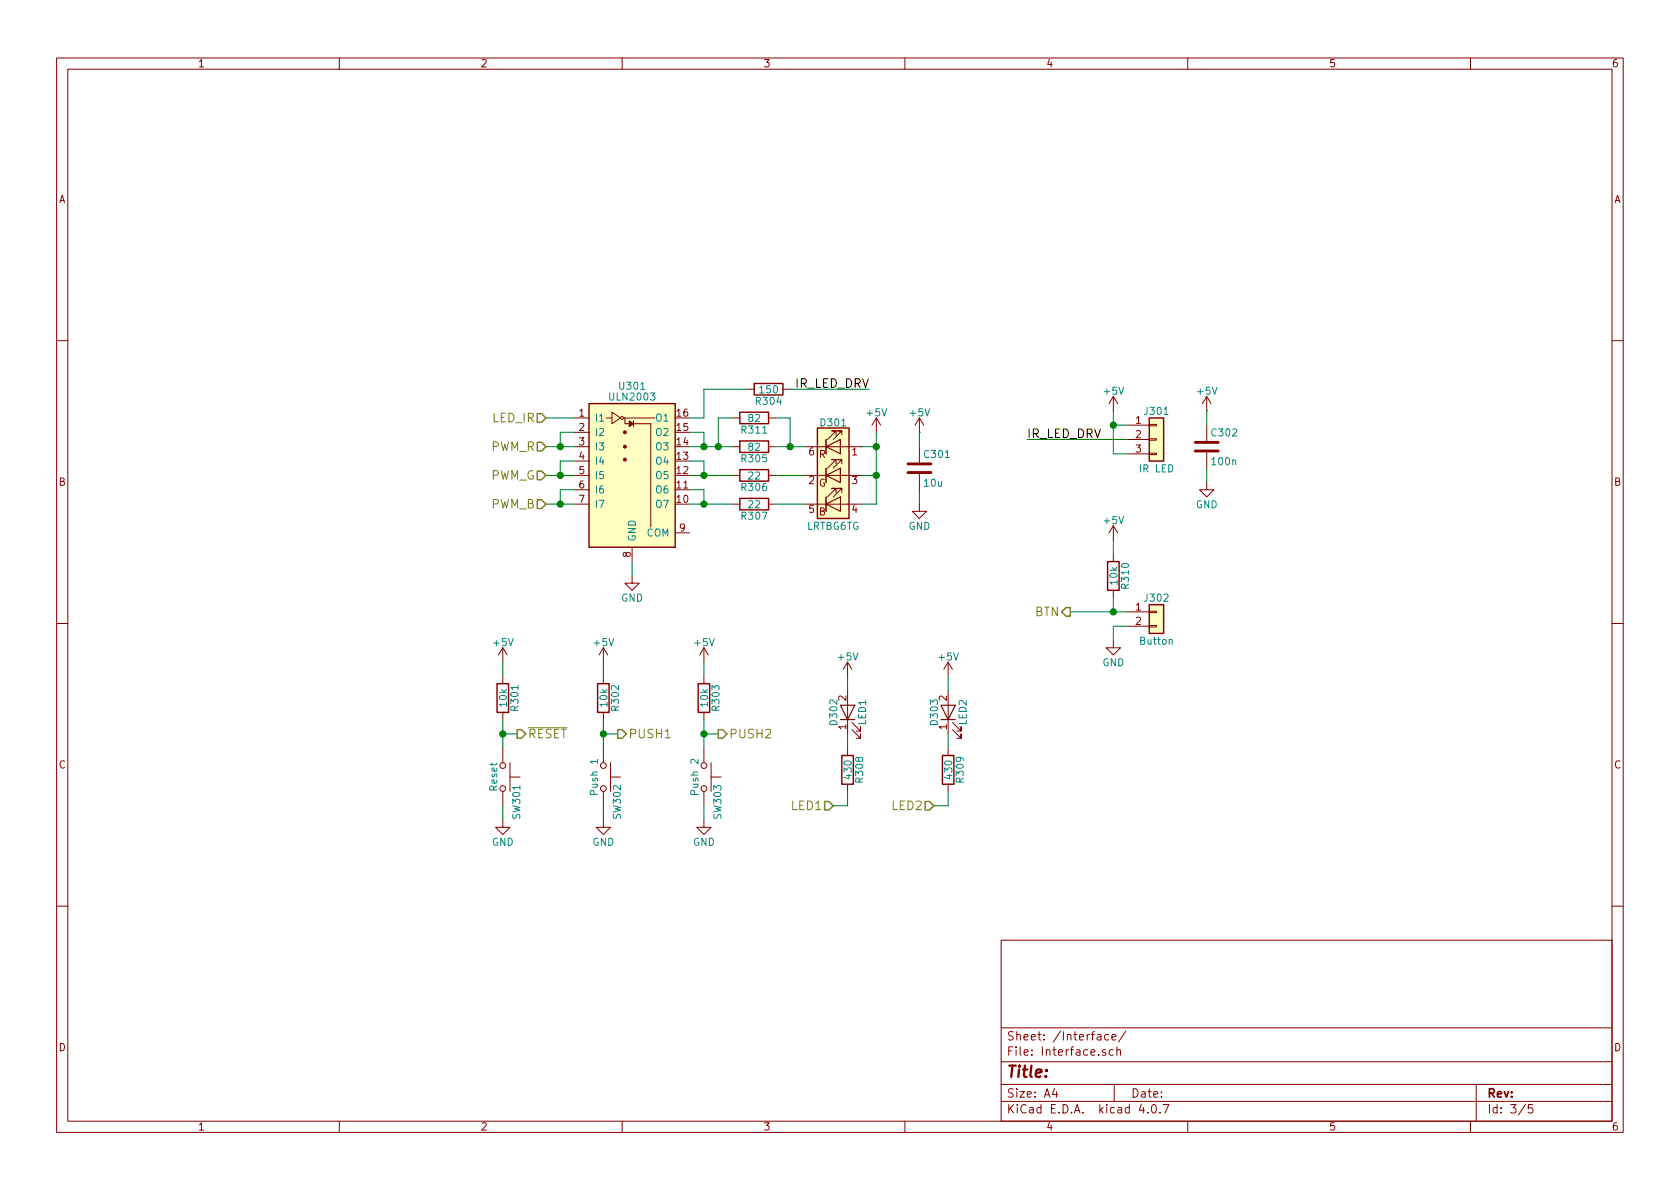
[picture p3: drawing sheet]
EESchema Schematic File Version 2
LIBS:power
LIBS:device
LIBS:transistors
LIBS:conn
LIBS:linear
LIBS:regul
LIBS:74xx
LIBS:cmos4000
LIBS:adc-dac
LIBS:memory
LIBS:xilinx
LIBS:microcontrollers
LIBS:dsp
LIBS:microchip
LIBS:analog_switches
LIBS:motorola
LIBS:texas
LIBS:intel
LIBS:audio
LIBS:interface
LIBS:digital-audio
LIBS:philips
LIBS:display
LIBS:cypress
LIBS:siliconi
LIBS:opto
LIBS:atmel
LIBS:contrib
LIBS:valves
LIBS:ledbox-newsymbols
LIBS:switches
LIBS:ledbox-cache
EELAYER 25 0
EELAYER END
$Descr A4 11693 8268
encoding utf-8
Sheet 3 5
Title ""
Date ""
Rev ""
Comp ""
Comment1 ""
Comment2 ""
Comment3 ""
Comment4 ""
$EndDescr
$Comp
L ULN2003 U301
U 1 1
P 4400 3200
F 0 "U301" H 4400 3725 50  0000 C CNN
F 1 "ULN2003" H 4400 3650 50  0000 C CNN
F 2 "Housings_SOIC:SOIC-16_3.9x9.9mm_Pitch1.27mm" H 4450 2550 50  0001 L CNN
F 3 "http://www.ti.com/lit/ds/symlink/ulq2004a.pdf" H 4500 3100 50  0001 C CNN
	1    4400 3200
	1    0    0    -1  
$EndComp
$Comp
L GND #PWR018
U 1 1
P 4400 4000
F 0 "#PWR018" H 4400 3750 50  0001 C CNN
F 1 "GND" H 4400 3850 50  0000 C CNN
F 2 "" H 4400 4000 50  0001 C CNN
F 3 "" H 4400 4000 50  0001 C CNN
	1    4400 4000
	1    0    0    -1  
$EndComp
$Comp
L R R304
U 1 1
P 5350 2700
F 0 "R304" V 5430 2700 50  0000 C CNN
F 1 "150" V 5350 2700 50  0000 C CNN
F 2 "Resistors_SMD:R_0805" V 5280 2700 50  0001 C CNN
F 3 "" H 5350 2700 50  0001 C CNN
	1    5350 2700
	0    1    1    0   
$EndComp
$Comp
L R R305
U 1 1
P 5250 3100
F 0 "R305" V 5330 3100 50  0000 C CNN
F 1 "82" V 5250 3100 50  0000 C CNN
F 2 "Resistors_SMD:R_0805" V 5180 3100 50  0001 C CNN
F 3 "" H 5250 3100 50  0001 C CNN
	1    5250 3100
	0    1    1    0   
$EndComp
$Comp
L R R306
U 1 1
P 5250 3300
F 0 "R306" V 5330 3300 50  0000 C CNN
F 1 "22" V 5250 3300 50  0000 C CNN
F 2 "Resistors_SMD:R_0805" V 5180 3300 50  0001 C CNN
F 3 "" H 5250 3300 50  0001 C CNN
	1    5250 3300
	0    1    1    0   
$EndComp
$Comp
L R R307
U 1 1
P 5250 3500
F 0 "R307" V 5330 3500 50  0000 C CNN
F 1 "22" V 5250 3500 50  0000 C CNN
F 2 "Resistors_SMD:R_0805" V 5180 3500 50  0001 C CNN
F 3 "" H 5250 3500 50  0001 C CNN
	1    5250 3500
	0    1    1    0   
$EndComp
$Comp
L +5V #PWR019
U 1 1
P 6100 3000
F 0 "#PWR019" H 6100 2850 50  0001 C CNN
F 1 "+5V" H 6100 3140 50  0000 C CNN
F 2 "" H 6100 3000 50  0001 C CNN
F 3 "" H 6100 3000 50  0001 C CNN
	1    6100 3000
	1    0    0    -1  
$EndComp
$Comp
L R R310
U 1 1
P 7750 4000
F 0 "R310" V 7830 4000 50  0000 C CNN
F 1 "10k" V 7750 4000 50  0000 C CNN
F 2 "Resistors_SMD:R_0805" V 7680 4000 50  0001 C CNN
F 3 "" H 7750 4000 50  0001 C CNN
	1    7750 4000
	1    0    0    -1  
$EndComp
$Comp
L LRTBG6TG D301
U 1 1
P 5800 3300
F 0 "D301" H 5800 3670 50  0000 C CNN
F 1 "LRTBG6TG" H 5800 2950 50  0000 C CNN
F 2 "ledbox-newfootprints:LED-6-BIG" H 5800 2750 50  0001 C CNN
F 3 "http://www.osram-os.com/Graphics/XPic4/00067263_0.pdf" H 5800 2850 50  0001 C CNN
	1    5800 3300
	1    0    0    -1  
$EndComp
Text Label 6050 2700 2    60   ~ 0
IR_LED_DRV
Text Label 7150 3050 0    60   ~ 0
IR_LED_DRV
$Comp
L +5V #PWR020
U 1 1
P 7750 3750
F 0 "#PWR020" H 7750 3600 50  0001 C CNN
F 1 "+5V" H 7750 3890 50  0000 C CNN
F 2 "" H 7750 3750 50  0001 C CNN
F 3 "" H 7750 3750 50  0001 C CNN
	1    7750 3750
	1    0    0    -1  
$EndComp
$Comp
L GND #PWR021
U 1 1
P 7750 4450
F 0 "#PWR021" H 7750 4200 50  0001 C CNN
F 1 "GND" H 7750 4300 50  0000 C CNN
F 2 "" H 7750 4450 50  0001 C CNN
F 3 "" H 7750 4450 50  0001 C CNN
	1    7750 4450
	1    0    0    -1  
$EndComp
$Comp
L Conn_01x02 J302
U 1 1
P 8050 4250
F 0 "J302" H 8050 4350 50  0000 C CNN
F 1 "Button" H 8050 4050 50  0000 C CNN
F 2 "Pin_Headers:Pin_Header_Straight_1x02" H 8050 4250 50  0001 C CNN
F 3 "" H 8050 4250 50  0001 C CNN
	1    8050 4250
	1    0    0    -1  
$EndComp
$Comp
L Conn_01x03 J301
U 1 1
P 8050 3050
F 0 "J301" H 8050 3250 50  0000 C CNN
F 1 "IR LED" H 8050 2850 50  0000 C CNN
F 2 "Pin_Headers:Pin_Header_Straight_1x03" H 8050 3050 50  0001 C CNN
F 3 "" H 8050 3050 50  0001 C CNN
	1    8050 3050
	1    0    0    -1  
$EndComp
$Comp
L +5V #PWR022
U 1 1
P 7750 2850
F 0 "#PWR022" H 7750 2700 50  0001 C CNN
F 1 "+5V" H 7750 2990 50  0000 C CNN
F 2 "" H 7750 2850 50  0001 C CNN
F 3 "" H 7750 2850 50  0001 C CNN
	1    7750 2850
	1    0    0    -1  
$EndComp
Wire Wire Line
	7450 4250 7850 4250
Wire Wire Line
	6050 2700 5500 2700
Wire Wire Line
	6100 3100 6000 3100
Wire Wire Line
	5400 3500 5600 3500
Wire Wire Line
	5400 3300 5600 3300
Wire Wire Line
	5400 3100 5600 3100
Wire Wire Line
	4900 2700 5200 2700
Wire Wire Line
	3900 3200 4000 3200
Wire Wire Line
	3900 3000 4000 3000
Wire Wire Line
	4400 4000 4400 3900
Wire Wire Line
	4800 3000 4900 3000
Wire Wire Line
	4800 2900 4900 2900
Wire Wire Line
	4900 2900 4900 2700
Wire Wire Line
	7150 3050 7850 3050
Wire Wire Line
	7750 4450 7750 4350
Wire Wire Line
	7750 3150 7850 3150
Wire Wire Line
	7750 2850 7750 3150
Wire Wire Line
	7850 2950 7750 2950
Connection ~ 7750 2950
Wire Wire Line
	4000 2900 3800 2900
Wire Wire Line
	3900 3400 4000 3400
Wire Wire Line
	3800 3500 4000 3500
Wire Wire Line
	3900 3400 3900 3500
Wire Wire Line
	3800 3300 4000 3300
Wire Wire Line
	3900 3200 3900 3300
Wire Wire Line
	3900 3000 3900 3100
Wire Wire Line
	3800 3100 4000 3100
Wire Wire Line
	4800 3100 5100 3100
Wire Wire Line
	4900 3000 4900 3100
Wire Wire Line
	4800 3300 5100 3300
Wire Wire Line
	4900 3300 4900 3200
Wire Wire Line
	4900 3200 4800 3200
Wire Wire Line
	4800 3500 5100 3500
Wire Wire Line
	4900 3500 4900 3400
Wire Wire Line
	4900 3400 4800 3400
Connection ~ 4900 3100
Connection ~ 4900 3300
Connection ~ 4900 3500
Wire Wire Line
	6100 3000 6100 3500
Wire Wire Line
	6100 3300 6000 3300
Connection ~ 6100 3100
Wire Wire Line
	6100 3500 6000 3500
Connection ~ 6100 3300
$Comp
L +5V #PWR023
U 1 1
P 3500 4600
F 0 "#PWR023" H 3500 4450 50  0001 C CNN
F 1 "+5V" H 3500 4740 50  0000 C CNN
F 2 "" H 3500 4600 50  0001 C CNN
F 3 "" H 3500 4600 50  0001 C CNN
	1    3500 4600
	1    0    0    -1  
$EndComp
$Comp
L R R301
U 1 1
P 3500 4850
F 0 "R301" V 3580 4850 50  0000 C CNN
F 1 "10k" V 3500 4850 50  0000 C CNN
F 2 "Resistors_SMD:R_0805" V 3430 4850 50  0001 C CNN
F 3 "" H 3500 4850 50  0001 C CNN
	1    3500 4850
	1    0    0    -1  
$EndComp
Wire Wire Line
	3500 5100 3600 5100
Wire Wire Line
	3500 5000 3500 5200
Wire Wire Line
	3500 4600 3500 4700
$Comp
L SW_Push SW301
U 1 1
P 3500 5400
F 0 "SW301" H 3550 5500 50  0000 L CNN
F 1 "Reset" H 3500 5340 50  0000 C CNN
F 2 "Buttons_Switches_THT:SW_PUSH_6mm_h5mm" H 3500 5600 50  0001 C CNN
F 3 "" H 3500 5600 50  0001 C CNN
	1    3500 5400
	0    1    1    0   
$EndComp
$Comp
L GND #PWR024
U 1 1
P 3500 5700
F 0 "#PWR024" H 3500 5450 50  0001 C CNN
F 1 "GND" H 3500 5550 50  0000 C CNN
F 2 "" H 3500 5700 50  0001 C CNN
F 3 "" H 3500 5700 50  0001 C CNN
	1    3500 5700
	1    0    0    -1  
$EndComp
Wire Wire Line
	3500 5700 3500 5600
Connection ~ 3500 5100
$Comp
L +5V #PWR025
U 1 1
P 4200 4600
F 0 "#PWR025" H 4200 4450 50  0001 C CNN
F 1 "+5V" H 4200 4740 50  0000 C CNN
F 2 "" H 4200 4600 50  0001 C CNN
F 3 "" H 4200 4600 50  0001 C CNN
	1    4200 4600
	1    0    0    -1  
$EndComp
$Comp
L R R302
U 1 1
P 4200 4850
F 0 "R302" V 4280 4850 50  0000 C CNN
F 1 "10k" V 4200 4850 50  0000 C CNN
F 2 "Resistors_SMD:R_0805" V 4130 4850 50  0001 C CNN
F 3 "" H 4200 4850 50  0001 C CNN
	1    4200 4850
	1    0    0    -1  
$EndComp
Wire Wire Line
	4200 5100 4300 5100
Wire Wire Line
	4200 5000 4200 5200
Wire Wire Line
	4200 4600 4200 4700
$Comp
L SW_Push SW302
U 1 1
P 4200 5400
F 0 "SW302" H 4250 5500 50  0000 L CNN
F 1 "Push 1" H 4200 5340 50  0000 C CNN
F 2 "Buttons_Switches_THT:SW_PUSH_6mm_h5mm" H 4200 5600 50  0001 C CNN
F 3 "" H 4200 5600 50  0001 C CNN
	1    4200 5400
	0    1    1    0   
$EndComp
$Comp
L GND #PWR026
U 1 1
P 4200 5700
F 0 "#PWR026" H 4200 5450 50  0001 C CNN
F 1 "GND" H 4200 5550 50  0000 C CNN
F 2 "" H 4200 5700 50  0001 C CNN
F 3 "" H 4200 5700 50  0001 C CNN
	1    4200 5700
	1    0    0    -1  
$EndComp
Wire Wire Line
	4200 5700 4200 5600
Connection ~ 4200 5100
$Comp
L +5V #PWR027
U 1 1
P 4900 4600
F 0 "#PWR027" H 4900 4450 50  0001 C CNN
F 1 "+5V" H 4900 4740 50  0000 C CNN
F 2 "" H 4900 4600 50  0001 C CNN
F 3 "" H 4900 4600 50  0001 C CNN
	1    4900 4600
	1    0    0    -1  
$EndComp
$Comp
L R R303
U 1 1
P 4900 4850
F 0 "R303" V 4980 4850 50  0000 C CNN
F 1 "10k" V 4900 4850 50  0000 C CNN
F 2 "Resistors_SMD:R_0805" V 4830 4850 50  0001 C CNN
F 3 "" H 4900 4850 50  0001 C CNN
	1    4900 4850
	1    0    0    -1  
$EndComp
Wire Wire Line
	4900 5100 5000 5100
Wire Wire Line
	4900 5000 4900 5200
Wire Wire Line
	4900 4600 4900 4700
$Comp
L SW_Push SW303
U 1 1
P 4900 5400
F 0 "SW303" H 4950 5500 50  0000 L CNN
F 1 "Push 2" H 4900 5340 50  0000 C CNN
F 2 "Buttons_Switches_THT:SW_PUSH_6mm_h5mm" H 4900 5600 50  0001 C CNN
F 3 "" H 4900 5600 50  0001 C CNN
	1    4900 5400
	0    1    1    0   
$EndComp
$Comp
L GND #PWR028
U 1 1
P 4900 5700
F 0 "#PWR028" H 4900 5450 50  0001 C CNN
F 1 "GND" H 4900 5550 50  0000 C CNN
F 2 "" H 4900 5700 50  0001 C CNN
F 3 "" H 4900 5700 50  0001 C CNN
	1    4900 5700
	1    0    0    -1  
$EndComp
Wire Wire Line
	4900 5700 4900 5600
Connection ~ 4900 5100
$Comp
L +5V #PWR029
U 1 1
P 6400 3000
F 0 "#PWR029" H 6400 2850 50  0001 C CNN
F 1 "+5V" H 6400 3140 50  0000 C CNN
F 2 "" H 6400 3000 50  0001 C CNN
F 3 "" H 6400 3000 50  0001 C CNN
	1    6400 3000
	1    0    0    -1  
$EndComp
$Comp
L GND #PWR030
U 1 1
P 6400 3500
F 0 "#PWR030" H 6400 3250 50  0001 C CNN
F 1 "GND" H 6400 3350 50  0000 C CNN
F 2 "" H 6400 3500 50  0001 C CNN
F 3 "" H 6400 3500 50  0001 C CNN
	1    6400 3500
	1    0    0    -1  
$EndComp
$Comp
L C C301
U 1 1
P 6400 3250
F 0 "C301" H 6425 3350 50  0000 L CNN
F 1 "10u" H 6425 3150 50  0000 L CNN
F 2 "Capacitors_SMD:C_0805" H 6438 3100 50  0001 C CNN
F 3 "" H 6400 3250 50  0001 C CNN
	1    6400 3250
	1    0    0    -1  
$EndComp
Wire Wire Line
	6400 3400 6400 3500
Wire Wire Line
	6400 3000 6400 3000
Wire Wire Line
	6400 3000 6400 3100
$Comp
L +5V #PWR031
U 1 1
P 8400 2850
F 0 "#PWR031" H 8400 2700 50  0001 C CNN
F 1 "+5V" H 8400 2990 50  0000 C CNN
F 2 "" H 8400 2850 50  0001 C CNN
F 3 "" H 8400 2850 50  0001 C CNN
	1    8400 2850
	1    0    0    -1  
$EndComp
$Comp
L GND #PWR032
U 1 1
P 8400 3350
F 0 "#PWR032" H 8400 3100 50  0001 C CNN
F 1 "GND" H 8400 3200 50  0000 C CNN
F 2 "" H 8400 3350 50  0001 C CNN
F 3 "" H 8400 3350 50  0001 C CNN
	1    8400 3350
	1    0    0    -1  
$EndComp
$Comp
L C C302
U 1 1
P 8400 3100
F 0 "C302" H 8425 3200 50  0000 L CNN
F 1 "100n" H 8425 3000 50  0000 L CNN
F 2 "Capacitors_SMD:C_0805" H 8438 2950 50  0001 C CNN
F 3 "" H 8400 3100 50  0001 C CNN
	1    8400 3100
	1    0    0    -1  
$EndComp
Wire Wire Line
	8400 3250 8400 3350
Wire Wire Line
	8400 2850 8400 2850
Wire Wire Line
	8400 2850 8400 2950
Connection ~ 3900 3500
Connection ~ 3900 3100
Connection ~ 3900 3300
Text HLabel 3800 2900 0    60   Input ~ 0
LED_IR
Text HLabel 3800 3100 0    60   Input ~ 0
PWM_R
Text HLabel 3800 3300 0    60   Input ~ 0
PWM_G
Text HLabel 3800 3500 0    60   Input ~ 0
PWM_B
Text HLabel 7450 4250 0    60   Output ~ 0
BTN
$Comp
L LED D302
U 1 1
P 5900 4950
F 0 "D302" H 5900 5050 50  0000 C CNN
F 1 "LED1" H 5900 4850 50  0000 C CNN
F 2 "LEDs:LED_0805" H 5900 4950 50  0001 C CNN
F 3 "" H 5900 4950 50  0001 C CNN
	1    5900 4950
	0    -1   -1   0   
$EndComp
$Comp
L R R308
U 1 1
P 5900 5350
F 0 "R308" V 5980 5350 50  0000 C CNN
F 1 "430" V 5900 5350 50  0000 C CNN
F 2 "Resistors_SMD:R_0805" V 5830 5350 50  0001 C CNN
F 3 "" H 5900 5350 50  0001 C CNN
	1    5900 5350
	1    0    0    -1  
$EndComp
$Comp
L +5V #PWR033
U 1 1
P 5900 4700
F 0 "#PWR033" H 5900 4550 50  0001 C CNN
F 1 "+5V" H 5900 4840 50  0000 C CNN
F 2 "" H 5900 4700 50  0001 C CNN
F 3 "" H 5900 4700 50  0001 C CNN
	1    5900 4700
	1    0    0    -1  
$EndComp
Text HLabel 3600 5100 2    60   Output ~ 0
~RESET
Text HLabel 4300 5100 2    60   Output ~ 0
PUSH1
Text HLabel 5000 5100 2    60   Output ~ 0
PUSH2
Text HLabel 5800 5600 0    60   Input ~ 0
LED1
Text HLabel 6500 5600 0    60   Input ~ 0
LED2
$Comp
L LED D303
U 1 1
P 6600 4950
F 0 "D303" H 6600 5050 50  0000 C CNN
F 1 "LED2" H 6600 4850 50  0000 C CNN
F 2 "LEDs:LED_0805" H 6600 4950 50  0001 C CNN
F 3 "" H 6600 4950 50  0001 C CNN
	1    6600 4950
	0    -1   -1   0   
$EndComp
$Comp
L R R309
U 1 1
P 6600 5350
F 0 "R309" V 6680 5350 50  0000 C CNN
F 1 "430" V 6600 5350 50  0000 C CNN
F 2 "Resistors_SMD:R_0805" V 6530 5350 50  0001 C CNN
F 3 "" H 6600 5350 50  0001 C CNN
	1    6600 5350
	1    0    0    -1  
$EndComp
$Comp
L +5V #PWR034
U 1 1
P 6600 4700
F 0 "#PWR034" H 6600 4550 50  0001 C CNN
F 1 "+5V" H 6600 4840 50  0000 C CNN
F 2 "" H 6600 4700 50  0001 C CNN
F 3 "" H 6600 4700 50  0001 C CNN
	1    6600 4700
	1    0    0    -1  
$EndComp
Wire Wire Line
	5800 5600 5900 5600
Wire Wire Line
	5900 5600 5900 5500
Wire Wire Line
	5900 5200 5900 5100
Wire Wire Line
	5900 4800 5900 4700
Wire Wire Line
	6600 4700 6600 4800
Wire Wire Line
	6600 5100 6600 5200
Wire Wire Line
	6500 5600 6600 5600
Wire Wire Line
	6600 5600 6600 5500
Wire Wire Line
	7750 4350 7850 4350
Wire Wire Line
	7750 4250 7750 4150
Connection ~ 7750 4250
Wire Wire Line
	7750 3850 7750 3750
$Comp
L R R311
U 1 1
P 5250 2900
F 0 "R311" V 5330 2900 50  0000 C CNN
F 1 "82" V 5250 2900 50  0000 C CNN
F 2 "Resistors_SMD:R_0805" V 5180 2900 50  0001 C CNN
F 3 "" H 5250 2900 50  0001 C CNN
	1    5250 2900
	0    1    1    0   
$EndComp
Wire Wire Line
	5100 2900 5000 2900
Wire Wire Line
	5000 2900 5000 3100
Connection ~ 5000 3100
Wire Wire Line
	5400 2900 5500 2900
Wire Wire Line
	5500 2900 5500 3100
Connection ~ 5500 3100
$EndSCHEMATC
